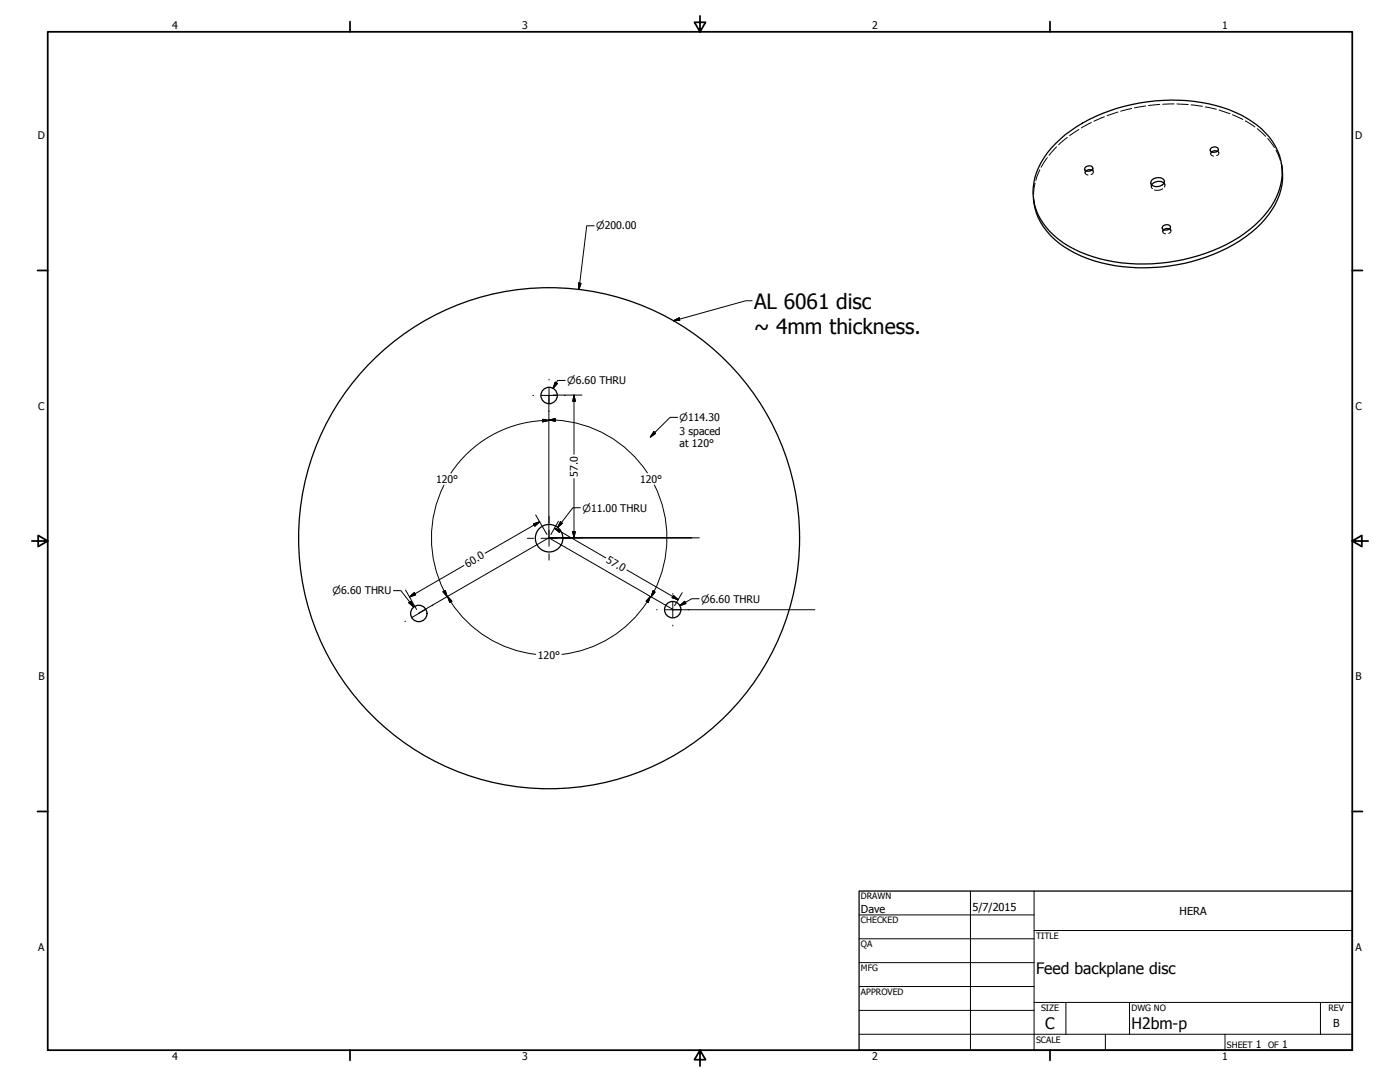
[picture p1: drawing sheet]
<svg xmlns="http://www.w3.org/2000/svg" width="559mm" height="432mm" viewBox="0 0 559 432" stroke-linecap="round" stroke-linejoin="round" font-family="sans-serif">
<!-- layer: Visible (ANSI) -->
<g fill="none" stroke="#000" stroke-width=".51">
<path d="M421.3 57.3a64.8 64.8 0 0 1 39.8-17 65.1 65.1 0 0 1 34.3 5.6 29 29 0 0 1 15.8 18.2 24.9 24.9 0 0 1-6.7 22.1 60.4 60.4 0 0 1-35.3 18 64.7 64.7 0 0 1-42.8-6 25.9 25.9 0 0 1-14.1-21 27.6 27.6 0 0 1 9-19.9zM483.2 59.4a1.86 1.86 0 0 1 3.1 .1 1.73 1.73 0 0 1-1.5 1.3 1.73 1.73 0 0 1-1.8-1zM433.1 66.9a1.86 1.86 0 0 1 3.1 .2 1.73 1.73 0 0 1-1.5 1.2 1.73 1.73 0 0 1-1.8-1zM435.8 67.9l-1-.2-1.3 .5M459.9 71.8a3.3 3.3 0 0 1 4.9 .4 2.97 2.97 0 0 1-4.4 2 1.43 1.43 0 0 1-.5-2.4zM464.6 73.1a3.6 3.6 0 0 0-4.9 .7M485.9 60.3l-1.5-.1-.8 .4M511.6 65.8a25.2 25.2 0 0 1-6.7 21.7 60.7 60.7 0 0 1-35.1 18.2 66.6 66.6 0 0 1-40.7-4.7 27.9 27.9 0 0 1-16.4-20l-.2-1.5M464.3 90.1a1.57 1.57 0 0 1 1.7-.5 1.57 1.57 0 0 1 1.1 1.3 1.86 1.86 0 0 1-3.2-.1zM466.8 91.4l-1.5-.2-.8 .5M224.7 214.8a5.5 5.5 0 0 0-8-4.9 5.5 5.5 0 0 0-.8 9.3 5.5 5.5 0 0 0 8.7-3.5l.1-.9M170.4 244.8a3.3 3.3 0 0 0-4.7-2.9 3.3 3.3 0 0 0-.5 5.5 3.3 3.3 0 0 0 5.2-1.9v-.7"/>
<circle cx="219.2" cy="157.8" r="3.3"/>
<circle cx="219.2" cy="214.8" r="100"/>
<circle cx="268.5" cy="243.3" r="3.3"/>
</g>
<!-- layer: Hidden (ANSI) -->
<g fill="none" stroke="#000" stroke-width=".4">
<path d="M421.7 58.6l-3 3.4M426 54.9l-3.5 2.9M430.7 51.6l-3.8 2.6M435.6 48.9l-4 2.2M440.8 46.6l-4.2 1.8M446.2 44.7l-4.3 1.5M451.7 43.3l-4.4 1.1M457.3 42.3l-4.5 .8M462.9 41.7l-4.5 .4M468.6 41.5l-4.5 .1M469.8 41.5l4.5 .2M475.4 41.8l4.5 .6"/>
<path d="M481.1 42.7l4.4 .9M483 59.9l.1 .6M486.3 59.5v.5M486.6 43.9l4.3 1.5M491.9 45.8l4.2 1.9M497.1 48.3l3.8 2.4M501.8 51.4l3.4 3M506 55.2l2.7 3.7M509.3 59.9l1.7 4.2M412.6 78.7l.1 2.3M413.1 73.1l-.5 4.5M415 67.8l-1.6 4.2"/>
<path d="M418 62.9l-2.5 3.8M432.9 67.5l.1 .5M433.1 68.5v.5M433.5 68.2a.93 .93 0 0 0-.3 1.1 .93 .93 0 0 0 1.1 .5M435.8 67.9a.92 .92 0 0 1 .6 1 .92 .92 0 0 1-.9 .8M436.2 67.1v.5M436.3 68.1l.1 .4M459.3 73l.1 .5M459.5 74v.5M459.7 73.8a1.09 1.09 0 0 0 .3 1.5M464.1 75.3l-1.2 .6-2.1-.1M464.6 73.1a1.16 1.16 0 0 1 .2 1.6"/>
<path d="M464.8 72.3v.5M464.9 73.3v.5M483.2 61v.5M483.6 60.6a.93 .93 0 0 0-.3 1.2 .93 .93 0 0 0 1.1 .5M485.9 60.3a.92 .92 0 0 1 .6 1 .92 .92 0 0 1-.9 .8M486.4 60.5l.1 .5M511.4 65.2l.4 2.2M463.9 91l.1 .5M464.1 92v.5M464.5 91.7a.93 .93 0 0 0-.3 1.1 .93 .93 0 0 0 1.1 .5M466.8 91.4a.92 .92 0 0 1 .5 1 .92 .92 0 0 1-.8 .8M467.2 90.6v.5"/>
<path d="M467.3 91.6l.1 .4"/>
</g>
<!-- layer: Border (ANSI) -->
<g fill="none" stroke="#000" stroke-width=".7">
<path d="M19 12.7h520.8v406.4h-520.8zM139.7 8.6v4.1M279.4 6.3v6.4l-2.2-3.8h4.4l-2.2 3.8M419.1 8.6v4.1M15 107.9h4M539.8 107.9h4M12.7 215.9h6.3l-3.8-2.2v4.4l3.8-2.2M539.8 215.9l3.8 2.2v-4.4l-3.8 2.2h6.3M15 323.8h4M539.8 323.8h4M139.7 419.1v4.1M279.4 419.1l2.2 3.8h-4.4l2.2-3.8v6.3"/>
<path d="M419.1 419.1v4.1"/>
</g>
<!-- layer: Title (ANSI) -->
<g fill="none" stroke="#000" stroke-width=".4">
<path d="M219.1 214.6h57M387.3 355.6v63.5M412.7 355.6v63.5M342.9 365.1h69.8M342.9 374.6h69.8M412.7 371.3h127.1M342.9 384.2h69.8M342.9 393.7h69.8M342.9 412.7h196.9M342.9 403.2h69.8M412.7 400h127.1M425.4 400v12.7"/>
<path d="M441.2 412.7v6.4M450.8 400v12.7M488.9 412.7v6.4M527 400v12.7"/>
</g>
<path d="M342.9 355.6h196.9v63.5h-196.9z" fill="none" stroke="#000" stroke-width=".51"/>
<!-- layer: Sketch Geometry (ANSI) -->
<path d="M219.1 157.7v56.9M219.1 214.6h60M219.1 214.6l-52 30.1M219.1 214.6l49.4 28.5M268.2 243.3h57" fill="none" stroke="#000" stroke-width=".4"/>
<!-- layer: Symbol (ANSI) -->
<path d="M268.8 128l2.3-1.1 .2 .9zM300.2 120h-2.5l-28.9 8M221.6 152.5l.9 .5-1.7 1.9zM225.6 151.8h-3l-1.8 3.1M223.7 208.2l.8 .7-1.9 1.6zM231.6 202.6h-2.9l-6.1 7.9M157 235.7h3l5.2 6.6M279.1 239h-3l-4.7 2.7M163.2 240.5l.8-.5 1.2 2.3zM271.4 241.7l1.9-1.7 .5 .9z" fill="none" stroke="#000" stroke-width=".4"/>
<path d="M268.8 128l2.3-1.1zM268.8 128l2.3-1.1 .2 .9zM221.6 152.5l-.8 2.4zM221.6 152.5l.9 .5-1.7 1.9zM223.7 208.2l-1.1 2.3zM223.7 208.2l.8 .7-1.9 1.6zM271.4 241.7l1.9-1.7zM271.4 241.7l1.9-1.7 .5 .9zM163.2 240.5l2 1.8zM163.2 240.5l.8-.5 1.2 2.3z" fill="#000" stroke="#000" stroke-width=".4"/>
<!-- layer: Center Mark (ANSI) -->
<g fill="none" stroke="#000" stroke-width=".4">
<path d="M212.7 157.8h.3M216 157.8h6.3M219.1 151.3v.3M219.1 154.6v6.4M225.3 157.8h.3M219.1 164v.3M210.5 214.8h2.5M216 214.8h6.3M219.1 206.1v2.6M219.1 211.6v6.4M225.3 214.8h2.5M219.1 221v2.5"/>
<path d="M268.5 236.9v.3M161.9 247.9l-.3 .1M169.9 243.2l-5.4 3.2M172.8 241.6l-.3 .1M262.1 243.3h.2M265.4 243.3h6.3M268.5 240.2v6.3M268.5 249.5v.3M274.7 243.3h.3"/>
</g>
<!-- layer: Dimension (ANSI) -->
<g fill="none" stroke="#000" stroke-width=".4">
<path d="M237.2 90.1h-3l-3.1 25.4M230.9 113l1 .1-.8 2.4zM220.7 157.7h11.6M229.1 157.7l.5 2.4h-1zM229.1 157.7v23.6M216.6 167.3l2.5 .5-2.5 .5zM219.1 167.6l2.5-.5v1zM219.1 167.6a47.1 47.1 0 0 1 39.3 21.1M219.1 167.8a46.9 46.9 0 0 0-39.1 21M261 172.3l.7 .7-2.1 1.4zM270.4 166.6h-2.9l-7.9 7.8M177.2 193.6a46.9 46.9 0 0 0 1.3 44.5"/>
<path d="M229.1 191v23.6M261.2 193.5a47.1 47.1 0 0 1-.1 42.5M213 209l2.4-.8-1.9 1.7zM213.8 205.5l4.5 7.8M215.4 208.2l-21.8 12.6M220.7 214.6h11.6M221.3 210.8l2.4 .8-.4 .9zM221.3 210.8l20.5 11.8M222.9 208l-3 5.3M228.6 212.2h1l-.5 2.4zM161.9 235.5l4.4 7.8M163.4 238.3l2-1.8 .5 .9z"/>
<path d="M176.8 236.2l.9-.6 .8 2.5zM178.6 238.1l1.7 1.8-.8 .5zM178.6 238.1a46.7 46.7 0 0 0 35.3 23M185.2 225.7l-21.8 12.6M250.2 227.5l20.5 11.8M259.6 238.1l-.9 2.3-.8-.5zM259.6 238.1l-1.3 2.1M260.7 235.8l.8 .5-1.6 1.9zM261.1 236l-1.2 2.2M268.8 237.6l1.9 1.7-2.4-.8zM272.3 236.5l-3.1 5.2M258.3 240.2a46.8 46.8 0 0 1-34 20.9"/>
</g>
<g fill="#000" stroke="#000" stroke-width=".4">
<path d="M230.9 113l.2 2.5zM230.9 113l1 .1-.8 2.4zM216.6 168.3l2.5-.5zM216.6 167.3l2.5 .5-2.5 .5zM219.1 167.6l2.5-.5zM219.1 167.6l2.5-.5v1zM229.1 157.7l.5 2.4zM229.1 157.7l.5 2.4h-1zM261 172.3l-1.4 2.1zM261 172.3l.7 .7-2.1 1.4zM213.5 209.9l1.9-1.7zM213 209l2.4-.8-1.9 1.7z"/>
<path d="M221.3 210.8l2.4 .8zM221.3 210.8l2.4 .8-.4 .9zM228.6 212.2l.5 2.4zM228.6 212.2h1l-.5 2.4zM163.4 238.3l2-1.8zM163.4 238.3l2-1.8 .5 .9zM176.8 236.2l1.7 1.9zM176.8 236.2l.9-.6 .8 2.5zM178.6 238.1l1.7 1.8zM178.6 238.1l1.7 1.8-.8 .5zM260.7 235.8l-.8 2.4zM260.7 235.8l.8 .5-1.6 1.9z"/>
<path d="M268.3 238.5l2.4 .8zM268.8 237.6l1.9 1.7-2.4-.8zM259.6 238.1l-.9 2.3zM259.6 238.1l-.9 2.3-.8-.5z"/>
</g>
<g font-size="8.4">
<text x="301" y="123.1">AL 6061 disc</text>
<text x="301" y="133.2">~ 4mm thickness.</text>
</g>
<g font-size="6.3">
<text x="413.5" y="388.6">Feed backplane disc</text>
<text x="417.2" y="410.6">C</text>
<text x="451.6" y="410.7">H2bm-p</text>
</g>
<g font-size="4.4">
<text x="343.7" y="364.3">Dave</text>
<text x="388.1" y="363.7">5/7/2015</text>
<text x="470.9" y="365.1">HERA</text>
<text x="532.1" y="409.9">B</text>
</g>
<g font-size="4.2">
<text x="68.7" y="11.7">4</text>
<text x="208.4" y="11.7">3</text>
<text x="348.1" y="11.7">2</text>
<text x="487.8" y="11.7">1</text>
<text x="15.1" y="55.5">D</text>
<text x="540.9" y="55.5">D</text>
<text x="15.2" y="163.4">C</text>
<text x="541" y="163.4">C</text>
<text x="271.2" y="173.5">3 spaced</text>
<text x="271.2" y="178.5">at 120°</text>
<text x="230.6" y="190.2" transform="rotate(-90 230.6 190.2)">57.0</text>
<text x="174.1" y="192.7">120°</text>
<text x="255.5" y="192.7">120°</text>
<text x="186.6" y="226.6" transform="rotate(-30 186.6 226.6)">60.0</text>
<text x="241.7" y="224.3" transform="rotate(30 241.7 224.3)">57.0</text>
<text x="214.7" y="263">120°</text>
<text x="15.3" y="271.4">B</text>
<text x="541.1" y="271.4">B</text>
<text x="15.2" y="379.3">A</text>
<text x="541" y="379.3">A</text>
<text x="501.3" y="418.3">1</text>
<text x="511.8" y="418.3">1</text>
<text x="68.7" y="423.2">4</text>
<text x="208.4" y="423.2">3</text>
<text x="348.1" y="423.2">2</text>
<text x="487.8" y="423.2">1</text>
</g>
<g font-size="4">
<text x="237.9" y="91.6">⌀200.00</text>
<text x="226.4" y="153.4">⌀6.60 THRU</text>
<text x="271.2" y="168">⌀114.30</text>
<text x="232.5" y="204.2">⌀11.00 THRU</text>
<text x="132.8" y="237.2">⌀6.60 THRU</text>
<text x="279.9" y="240.5">⌀6.60 THRU</text>
</g>
<g font-size="3.5">
<text x="343.7" y="358.9">DRAWN</text>
<text x="343.7" y="368.5">CHECKED</text>
<text x="413.5" y="374.6">TITLE</text>
<text x="343.7" y="378">QA</text>
<text x="343.7" y="387.5">MFG</text>
<text x="343.7" y="397.1">APPROVED</text>
<text x="415.5" y="403.4">SIZE</text>
<text x="451.6" y="403.4">DWG NO</text>
<text x="530.3" y="403.4">REV</text>
<text x="413.5" y="416.1">SCALE</text>
<text x="489.7" y="418.3">SHEET</text>
<text x="506.2" y="418.3">OF</text>
</g>
</svg>
